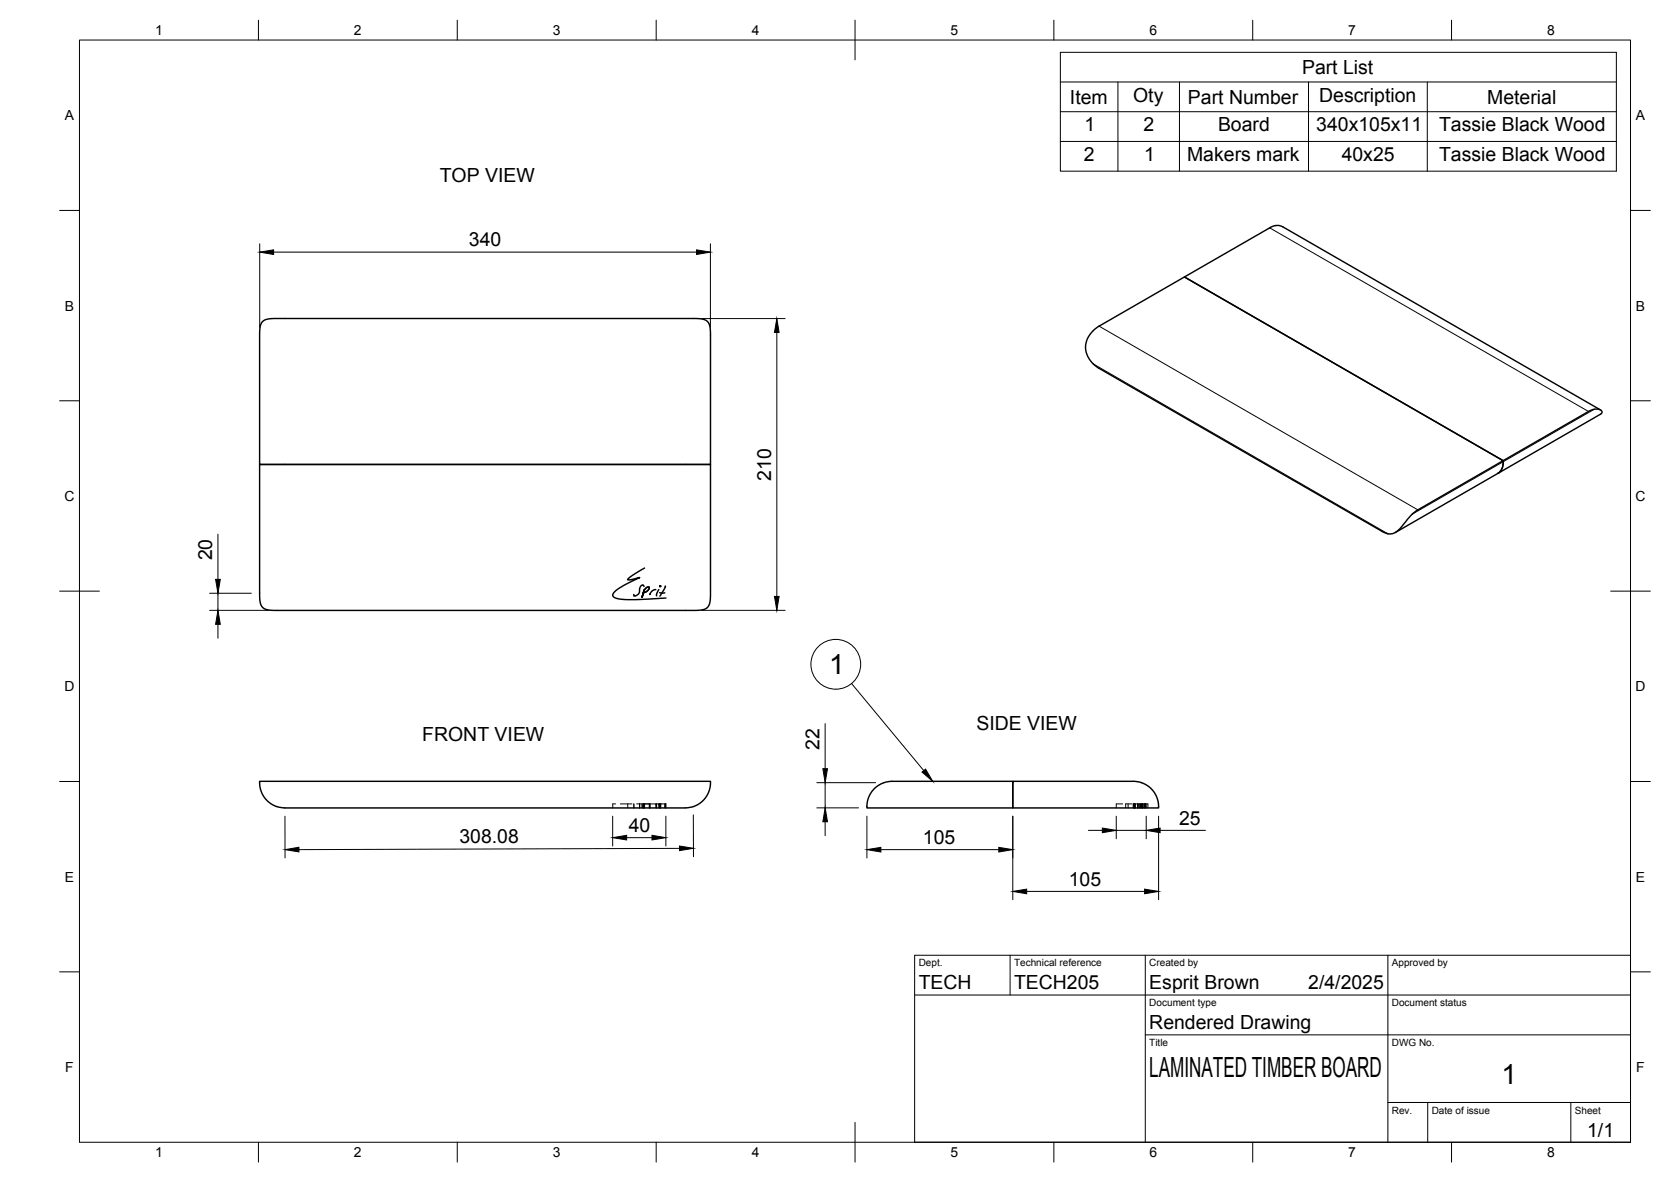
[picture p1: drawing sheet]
<svg xmlns="http://www.w3.org/2000/svg" width="420mm" height="297mm" viewBox="0 0 420 297" stroke-linecap="round" stroke-linejoin="round" font-family="sans-serif">
<!-- layer: Visible -->
<g fill="none" stroke="#000" stroke-width=".36">
<path d="M319.3 57.3l-21.5 12.3 80.2 46.2 21.4-12.4a2.42 2.42 0 0 1 3.4 .1l-.2 .5-51.8 29.8M319.3 57.2a3.2 3.2 0 0 1 3.3-.2l79.8 46M66 80.8l1.1-.6 1.7-.2h106.3l1.9 .3 .7 .4 .5 .6 .4 1.7v33.7h-113.3v-33.1l.2-1.8zM274.9 83.1a5.5 5.5 0 0 0 0 8.4M274.9 91.5l1.5 1.1 71.2 41a3.2 3.2 0 0 0 4.5-.8l2.6-3.2 1.8-1.5M274.9 83.1l1.5-1.1 21.4-12.4 80.2 46.2-21.5 12.3M65.3 116.7h113.3v33.2l-.2 1.9-.5 .8-.6 .5-2.2 .3h-106.3l-1.8-.2-.8-.4-.5-.6-.4-1.8zM378 115.8l-.1 .9a2.96 2.96 0 0 1-1.2 2.2M161.9 147.4l-.3-.4-.5 .4-.3 1.5-.5 .6-.8 .3-.1-.4M162 148.2l-.5 1.9 .1-.6a.94 .94 0 0 1 .9-.8l.6-.6 .1-.6-.6 .1-.7 .9M162.1 142.8l-3.2 1.8-1.1 1.1h.5l2.5-.5-3 1.4-2.6 1.5-.9 .9-.2 .4v.4l1 .6 2.4 .3 9.9-.4M162.3 147.9l.6-.4 .4 .1-.4 .8-.8 .5a.82 .82 0 0 0-.6 .9v.3l.4-1.6z"/>
<path d="M163.4 149.3h.1M164.9 148.2l-.8 .2-.7 1M165.7 148.2l-.6 1v.5M165.9 148.9l1.3 .1M167.3 147.3l-.1 .4-1.3 2.1M219.9 198.2l1.9-1.3 2.1-.5 30.8-.1v6.7h-36.7v-1.1l.4-1.6 .7-1.2zM254.7 196.3l31.5 .2 2 .7 1.8 1.6 1 2 .3 2.2h-36.6zM69.6 202.7l-1.5-.7-1.6-1.5-1-2-.2-2.2h113.3l-.2 2.2-1 2-1.5 1.5-1.6 .7M174.4 202.7l-2.1 .3h-100.7l-2-.3"/>
<circle cx="166" cy="147.3" r=".1"/>
</g>
<!-- layer: Hidden -->
<g fill="none" stroke="#000" stroke-width=".25">
<path d="M154.8 202h-.7v1M156 202h2.9M157.8 202v1M159.4 202v1M160.1 202h2M160.8 202v1v-1M160.8 202v1M161.5 202v1M161.8 202v1M161.9 202v1M162 202v1M162.1 202h1.2"/>
<path d="M162.1 202v1M163.3 202h.1M163.3 202v1M163.4 202v1v-1h1.5v1M163.4 202v1M164.9 202h.2v1v-1h.6v1M165.7 202h.2v1v-1h.2v1M165.9 202v1M166.1 202h1.2M167.2 202v1M167.3 202v1M167.3 202h.1v1"/>
<path d="M282.3 202h-1.6v1M283.7 202v1M284.6 202h-1.6v1M285.1 202h.1M285.1 202h-.2v1M285.1 202v1M285.2 202h1.7M285.2 202v1v-1M285.3 202v1M285.4 202v1M286.1 202v1M286.4 202v1"/>
<path d="M286.8 202v1M287 202h.7M287 202l-.1 1M287 202v1M287.3 202v1M287.7 202v1M287.7 202h.3M288 202h.6v1M288 202v1M288.2 202v1"/>
</g>
<!-- layer: Visible Narrow -->
<path d="M319.3 57.3l80.1 46.1M274.9 91.5l74.1 42.6M276.4 82l80.1 46.1M400.9 102.9l-45.8 26.3" fill="none" stroke="#000" stroke-width=".25"/>
<!-- layer: BORDER -->
<g fill="none" stroke="#000" stroke-width=".25">
<path d="M20 10.1h390v276.9h-390zM65 5.1v5M115 5.1v5M165 5.1v5M215 5.1v10M265 5.1v5M315 5.1v5M365 5.1v5M15 52.9h5M410 52.9h5M15 100.7h5M410 100.7h5"/>
<path d="M15 148.6h10M405 148.6h10M15 196.4h5M410 196.4h5M15 244.2h5M410 244.2h5M65 287v5M115 287v5M165 287v5M215 282.1v9.9M265 287v5M315 287v5"/>
<path d="M365 287v5"/>
</g>
<!-- layer: TITLEBLOCK -->
<path d="M230 240.1h180v46.9h-180zM230 250h180M254 240.1v9.9M288 240.1v46.9M349 240.1v46.9M288 260.1h122M349 277.1h61M359 277.1v9.9M395 277.1v9.9" fill="none" stroke="#000" stroke-width=".25"/>
<!-- layer: FD_Dimensions -->
<g fill="none" stroke="#000" stroke-width=".25">
<path d="M65.3 61.3v21M68.8 63.4h106.3M178.6 61.3v21M176.4 80.1h21M195.3 83.6v66.3M54.8 134.2v11.4M52.7 153.4h14.8M52.7 149.1h10.5M54.8 149.1v4.3M54.8 156.9v3.5M176.4 153.4h21M205.4 196.7h14.8"/>
<path d="M207.5 181.8v11.4M207.5 196.7v6.3M71.6 205.1l.1 10.5M154.1 205.1v7.5M157.6 210.5h6.3M167.4 205.1v7.5M170.9 213.2l-95.7 .3M174.3 204.8l.1 10.5M205.4 203h10.5M207.5 206.5v3.5M218 205.1v10.5M221.5 213.5h29.6"/>
<path d="M254.7 205.1v21M273.7 208.7h3.5M280.7 205.1v5.7M280.7 208.7h7.5M288.2 205.1v5.7M291.3 205.1v21M291.7 208.7h11.4M258.1 224h29.7"/>
</g>
<g fill="#000" stroke="#000" stroke-width=".25">
<path d="M65.3 63.4l3.5-.6v1.2zM175.1 62.8l3.5 .6-3.5 .6zM195.3 80.1l.6 3.5h-1.2zM54.8 153.4l.6 3.5h-1.2zM54.2 145.6h1.2l-.6 3.5zM194.7 149.9h1.2l-.6 3.5zM206.9 193.2h1.2l-.6 3.5zM71.7 213.5l3.5-.6v1.2zM154.1 210.5l3.5-.6v1.2zM163.9 209.9l3.5 .6-3.5 .6zM170.9 212.6l3.4 .6-3.4 .6zM207.5 203l.6 3.5h-1.2z"/>
<path d="M218 213.5l3.5-.6v1.2zM251.1 212.9l3.6 .6-3.6 .6zM277.2 208.1l3.5 .6-3.5 .6zM288.2 208.7l3.5-.6v1.2zM254.7 224l3.4-.6v1.2zM287.8 223.4l3.5 .6-3.5 .6z"/>
</g>
<!-- layer: Custom Tables -->
<path d="M266.6 13.2h139.8v29.8h-139.8zM266.6 20.6h139.8M266.6 28.1h139.8M266.6 35.5h139.8M281.1 20.6v22.4M296.6 20.6v22.4M329 20.6v22.4M358.9 20.6v22.4" fill="none" stroke="#000" stroke-width=".25"/>
<!-- layer: Balloons -->
<circle cx="210.2" cy="166.9" r="6.3" fill="none" stroke="#000" stroke-width=".25"/>
<!-- layer: 0 -->
<path d="M231.8 194l.9-.7 1.8 3z" fill="#000" stroke="#000" stroke-width=".25"/>
<path d="M214.1 171.8l18.2 21.9" fill="none" stroke="#000" stroke-width=".25"/>
<g font-size="7">
<text x="208.4" y="169.5">1</text>
<text x="289" y="270.6">LAMINATED TIMBER BOARD</text>
<text x="377.5" y="272.3">1</text>
</g>
<g font-size="4.9">
<text x="327.4" y="18.6">Part List</text>
<text x="269" y="26.1">Item</text>
<text x="284.9" y="25.6">Oty</text>
<text x="298.7" y="26.1">Part Number</text>
<text x="331.7" y="25.6">Description</text>
<text x="374" y="26.1">Meterial</text>
<text x="272.7" y="33">1</text>
<text x="287.5" y="33">2</text>
<text x="306.3" y="33">Board</text>
<text x="331" y="33">340x105x11</text>
<text x="361.8" y="33">Tassie Black Wood</text>
<text x="272.5" y="40.5">2</text>
<text x="287.7" y="40.5">1</text>
<text x="298.5" y="40.4">Makers mark</text>
<text x="337.4" y="40.5">40x25</text>
<text x="361.8" y="40.4">Tassie Black Wood</text>
<text x="110.6" y="45.8">TOP VIEW</text>
<text x="117.9" y="61.9">340</text>
<text x="193.9" y="120.8" transform="rotate(-90 193.9 120.8)">210</text>
<text x="53.3" y="140.8" transform="rotate(-90 53.3 140.8)">20</text>
<text x="245.5" y="183.4">SIDE VIEW</text>
<text x="106.2" y="186.2">FRONT VIEW</text>
<text x="206.1" y="188.4" transform="rotate(-90 206.1 188.4)">22</text>
<text x="158.1" y="209">40</text>
<text x="296.5" y="207.2">25</text>
<text x="115.5" y="211.9">308.08</text>
<text x="232.1" y="212.1">105</text>
<text x="268.7" y="222.6">105</text>
<text x="231" y="248.5">TECH</text>
<text x="255" y="248.5">TECH205</text>
<text x="289" y="248.5">Esprit Brown</text>
<text x="329" y="248.5">2/4/2025</text>
<text x="289" y="258.6">Rendered Drawing</text>
<text x="399.1" y="285.7">1/1</text>
</g>
<g font-size="3.5">
<text x="39" y="8.8">1</text>
<text x="89" y="8.8">2</text>
<text x="139" y="8.8">3</text>
<text x="189" y="8.8">4</text>
<text x="239" y="8.8">5</text>
<text x="289" y="8.8">6</text>
<text x="339" y="8.8">7</text>
<text x="389" y="8.8">8</text>
<text x="16.3" y="30.2">A</text>
<text x="411.3" y="30.2">A</text>
<text x="16.3" y="78">B</text>
<text x="411.3" y="78">B</text>
<text x="16.2" y="125.9">C</text>
<text x="411.2" y="125.9">C</text>
<text x="16.2" y="173.7">D</text>
<text x="411.2" y="173.7">D</text>
<text x="16.3" y="221.6">E</text>
<text x="411.3" y="221.6">E</text>
<text x="16.4" y="269.4">F</text>
<text x="411.4" y="269.4">F</text>
<text x="39" y="290.8">1</text>
<text x="89" y="290.8">2</text>
<text x="139" y="290.8">3</text>
<text x="189" y="290.8">4</text>
<text x="239" y="290.8">5</text>
<text x="289" y="290.8">6</text>
<text x="339" y="290.8">7</text>
<text x="389" y="290.8">8</text>
</g>
<g font-size="2.5">
<text x="231" y="242.9">Dept.</text>
<text x="255" y="242.9">Technical reference</text>
<text x="289" y="242.9">Created by</text>
<text x="350" y="242.9">Approved by</text>
<text x="289" y="252.8">Document type</text>
<text x="350" y="252.8">Document status</text>
<text x="289" y="262.9">Title</text>
<text x="350" y="262.9">DWG No.</text>
<text x="350" y="279.9">Rev.</text>
<text x="360" y="279.9">Date of issue</text>
<text x="396" y="279.9">Sheet</text>
</g>
</svg>
